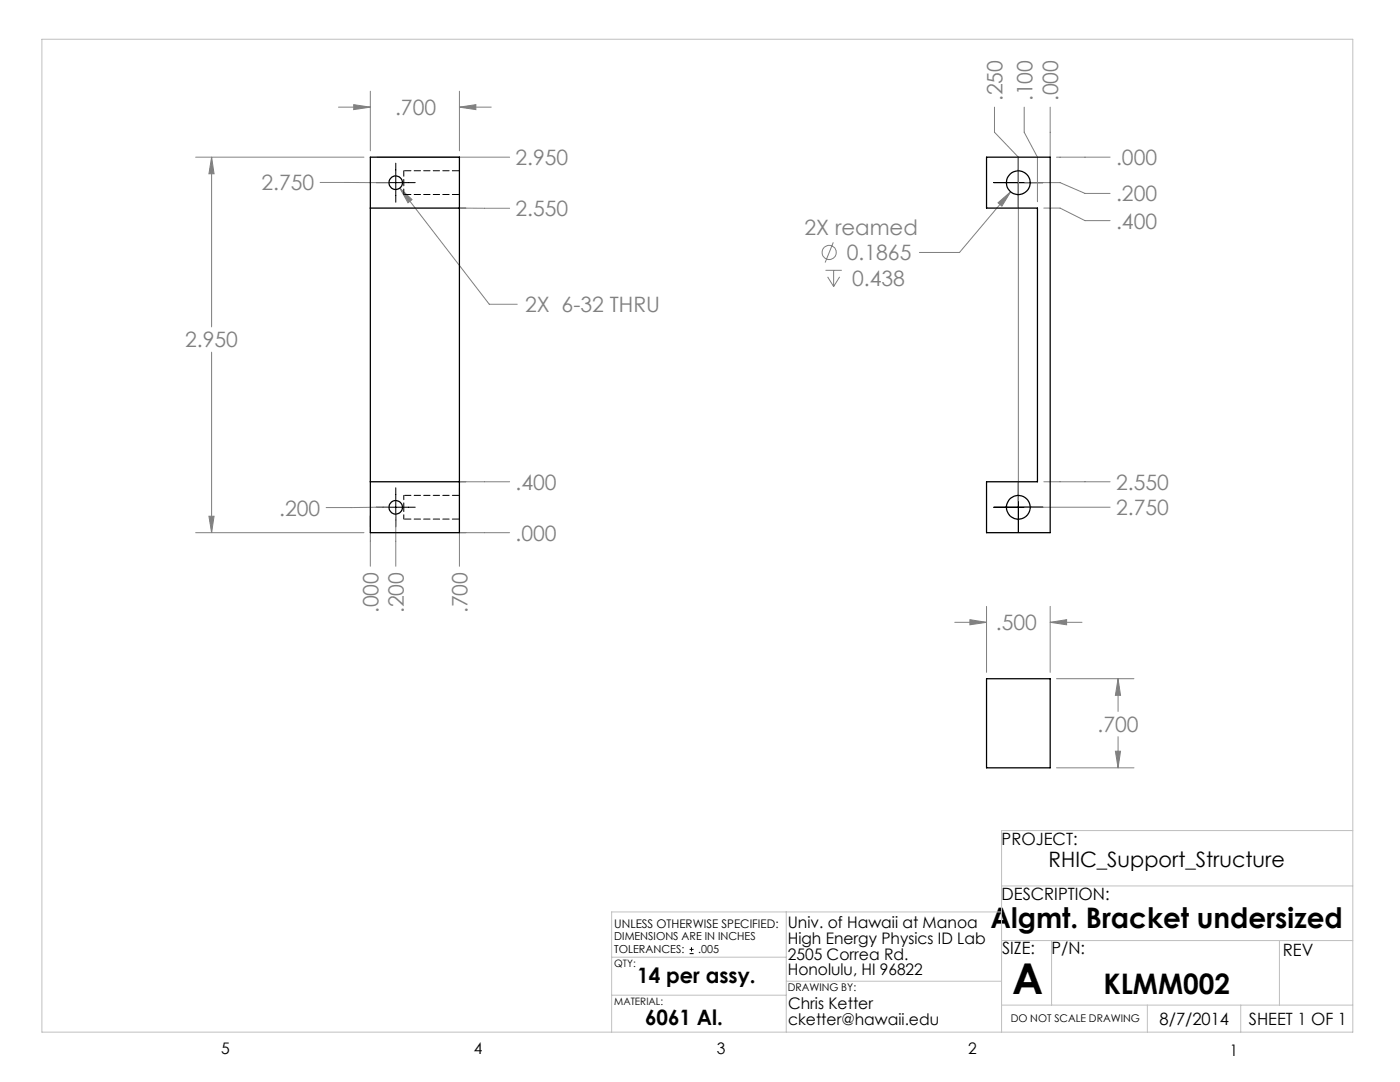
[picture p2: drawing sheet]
<svg xmlns="http://www.w3.org/2000/svg" width="279mm" height="216mm" viewBox="0 0 279 216" stroke-linecap="round" stroke-linejoin="round" font-family="sans-serif">
<g fill="none" stroke="#808080" stroke-width=".2">
<path d="M73.9 18.2v11.9M91.7 18.2v11.9M39.1 31.4h33.5M42.2 31.4l.5 3.3h-1zM42.2 31.4v33.8M63.9 36.4h13.8M67.6 21.4h6.3M70.6 20.9l3.3 .5-3.3 .5zM75.2 31.4h26.5M79.8 37.5l2.4 2.3-.8 .7zM79.8 37.5l17.8 23.2h5.6M91.7 21.4l3.3-.5v1z"/>
<path d="M91.7 21.4h6.3M198.5 21.4v5l4.7 5v68.5M201.7 38.3l-10.2 12.1h-8M204.4 21.4v5l2.6 5v8.9M204.5 36.4h7.1l4.9 2.2h5M209.6 21.4v10M210.9 31.4h10.6M93 41.5h-1.3l10 .1M164.7 53.9h3.3M165.2 55.2l1.2 2M166.3 48.4l-1.6 4M166.4 53.9v3.3"/>
<path d="M167.6 55.2l-1.2 2M199.2 40.5l2.5-2.2-1.7 2.8zM208.3 41.5h3.3l4.9 2.5h5M42.2 70.3v36M91.7 97.4v15.6M91.7 96.1h10M208.3 96.1h13.2M39.1 106.3h33.5M41.7 103h1l-.5 3.3zM73.9 103v10M77.7 101.2l-12.6 .1M79 102.5v10.5"/>
<path d="M91.7 106.3h10M204.5 101.2h17M190.5 124.2h6.4M193.6 123.6l3.3 .6-3.3 .5zM196.9 121v13.2M209.6 124.2l3.3-.6v1.1zM209.6 121v13.2M209.6 124.2h6.3M210.9 135.4h15.4M223.1 135.4l.5 3.3h-1zM223.1 135.4v6.6M210.9 153.2h15.4"/>
<path d="M222.6 149.9h1l-.5 3.3zM223.1 147v6.2"/>
<circle cx="165.5" cy="50.4" r="1.41"/>
</g>
<path d="M75.1 36.4h7.8M79 32.6v7.8M198.3 36.4h9.8M203.2 31.5v9.9M79 97.3v7.8M203.2 96.3v9.9M75.1 101.2h7.8M198.3 101.2h9.8M137.6 190.3h.8M137.6 189.4h.8M138 189v.9" fill="none" stroke="#000" stroke-width=".2"/>
<g fill="none" stroke="#c0c0c0" stroke-width=".2">
<path d="M8.4 7.8h261.6v198.2h-261.6zM199.9 176.8h70.1M270 165.7h-70.1v40.3M122.1 198.6h34.8M122.1 191h34.8M156.9 182v24M156.9 195.8h43M199.9 182h-77.8v24M199.9 187.7h70.1M209.9 187.7v12.9M255.3 187.7v12.9M199.9 200.6h70.1"/>
<path d="M229 200.6v5.4M247.6 200.6v5.4"/>
</g>
<path d="M199.2 40.5l.8 .6 1.7-2.8zM79.8 37.5l1.6 3 .8-.7zM42.2 31.4l.5 3.3h-1zM41.7 103h1l-.5 3.3zM91.7 21.4l3.3-.5v1zM70.6 20.9l3.3 .5-3.3 .5zM193.6 123.6l3.3 .6-3.3 .5zM209.6 124.2l3.3-.6v1.1zM222.6 149.9h1l-.5 3.3zM223.1 135.4l.5 3.3h-1z" fill="#808080"/>
<g fill="none" stroke="#000" stroke-width=".25">
<path d="M73.9 31.4h17.8v74.9h-17.8zM196.9 31.4h12.7v74.9h-12.7v-10.2h10.1v-54.6h-10.1zM73.9 41.5h17.8M73.9 96.1h17.8M196.9 135.4h12.7v17.8h-12.7z"/>
<circle cx="79" cy="36.5" r="1.36"/>
<circle cx="203.2" cy="36.5" r="2.38"/>
<circle cx="79" cy="101.2" r="1.36"/>
<circle cx="203.2" cy="101.2" r="2.37"/>
</g>
<path d="M80.6 98.8v2.4M80.6 101.2v2.4" fill="none" stroke="#000" stroke-width=".2" stroke-dasharray="1.3 .6" stroke-dashoffset=".4"/>
<path d="M80.6 34.1v4.7" fill="none" stroke="#000" stroke-width=".2" stroke-dasharray="1.3 .6" stroke-dashoffset=".2"/>
<path d="M80.6 38.8h11.1M91.7 34.1h-11.1M91.7 98.8h-11.1M80.6 103.6h11.1" fill="none" stroke="#000" stroke-width=".2" stroke-dasharray="1.3 .6" stroke-dashoffset="-.2"/>
<text font-size="8.5" x="202" y="198.3">A</text>
<g font-size="5.6">
<text x="197.7" y="185.1">Algmt. Bracket undersized</text>
<text x="220.2" y="198.4">KLMM002</text>
</g>
<g font-size="4.2" fill="#808080">
<text x="78.8" y="23">.700</text>
<text x="200.1" y="20.2" transform="rotate(-90 200.1 20.2)">.250</text>
<text x="206" y="20.2" transform="rotate(-90 206 20.2)">.100</text>
<text x="211.2" y="20.2" transform="rotate(-90 211.2 20.2)">.000</text>
<text x="102.9" y="33">2.950</text>
<text x="222.7" y="33">.000</text>
<text x="52.2" y="38">2.750</text>
<text x="222.7" y="40.2">.200</text>
<text x="102.9" y="43.1">2.550</text>
<text x="160.6" y="46.9">2X reamed</text>
<text x="222.7" y="45.6">.400</text>
<text x="169" y="51.9">0.1865</text>
<text x="170" y="57">0.438</text>
<text x="104.8" y="62.3">2X 6-32 THRU</text>
<text x="37" y="69.3">2.950</text>
<text x="102.9" y="97.7">.400</text>
<text x="222.7" y="97.7">2.550</text>
<text x="55.7" y="102.9">.200</text>
<text x="102.9" y="107.9">.000</text>
<text x="222.7" y="102.8">2.750</text>
<text x="75.5" y="122.4" transform="rotate(-90 75.5 122.4)">.000</text>
<text x="80.6" y="122.4" transform="rotate(-90 80.6 122.4)">.200</text>
<text x="93.3" y="122.4" transform="rotate(-90 93.3 122.4)">.700</text>
<text x="198.7" y="125.7">.500</text>
<text x="219" y="146">.700</text>
</g>
<g font-size="4.2">
<text x="209.3" y="173.1">RHIC_Support_Structure</text>
<text x="127.2" y="196.2">14 per assy.</text>
<text x="128.7" y="204.5">6061 Al.</text>
</g>
<g font-size="3.4">
<text x="199.9" y="168.5">PROJECT:</text>
<text x="199.9" y="179.6">DESCRIPTION:</text>
<text x="200" y="190.5">SIZE:</text>
<text x="209.9" y="190.5">P/N:</text>
<text x="256" y="190.8">REV</text>
<text x="231.4" y="204.5">8/7/2014</text>
<text x="249.2" y="204.5">SHEET 1 OF 1</text>
</g>
<g font-size="3.2">
<text x="157.2" y="185.1">Univ. of Hawaii at Manoa</text>
<text x="157.2" y="188.3">High Energy Physics ID Lab</text>
<text x="157.2" y="191.5">2505 Correa Rd.</text>
<text x="157.2" y="194.6">Honolulu, HI 96822</text>
<text x="157.3" y="201.4">Chris Ketter</text>
<text x="157.3" y="204.6">cketter@hawaii.edu</text>
<text x="44.2" y="210.4">5</text>
<text x="94.6" y="210.3">4</text>
<text x="143.1" y="210.4">3</text>
<text x="193.2" y="210.3">2</text>
<text x="245.4" y="210.6">1</text>
</g>
<text font-size="2.4" x="122.6" y="185.1">UNLESS OTHERWISE SPECIFIED:</text>
<g font-size="2.2">
<text x="122.6" y="187.6">DIMENSIONS ARE IN INCHES</text>
<text x="122.6" y="190.3">TOLERANCES:</text>
<text x="139.4" y="190.3">.005</text>
</g>
<g font-size="2.1">
<text x="157.2" y="197.8">DRAWING BY:</text>
<text x="201.7" y="204">DO NOT SCALE DRAWING</text>
</g>
<g font-size="2">
<text x="122.6" y="192.9">QTY:</text>
<text x="122.6" y="200.5">MATERIAL:</text>
</g>
</svg>
